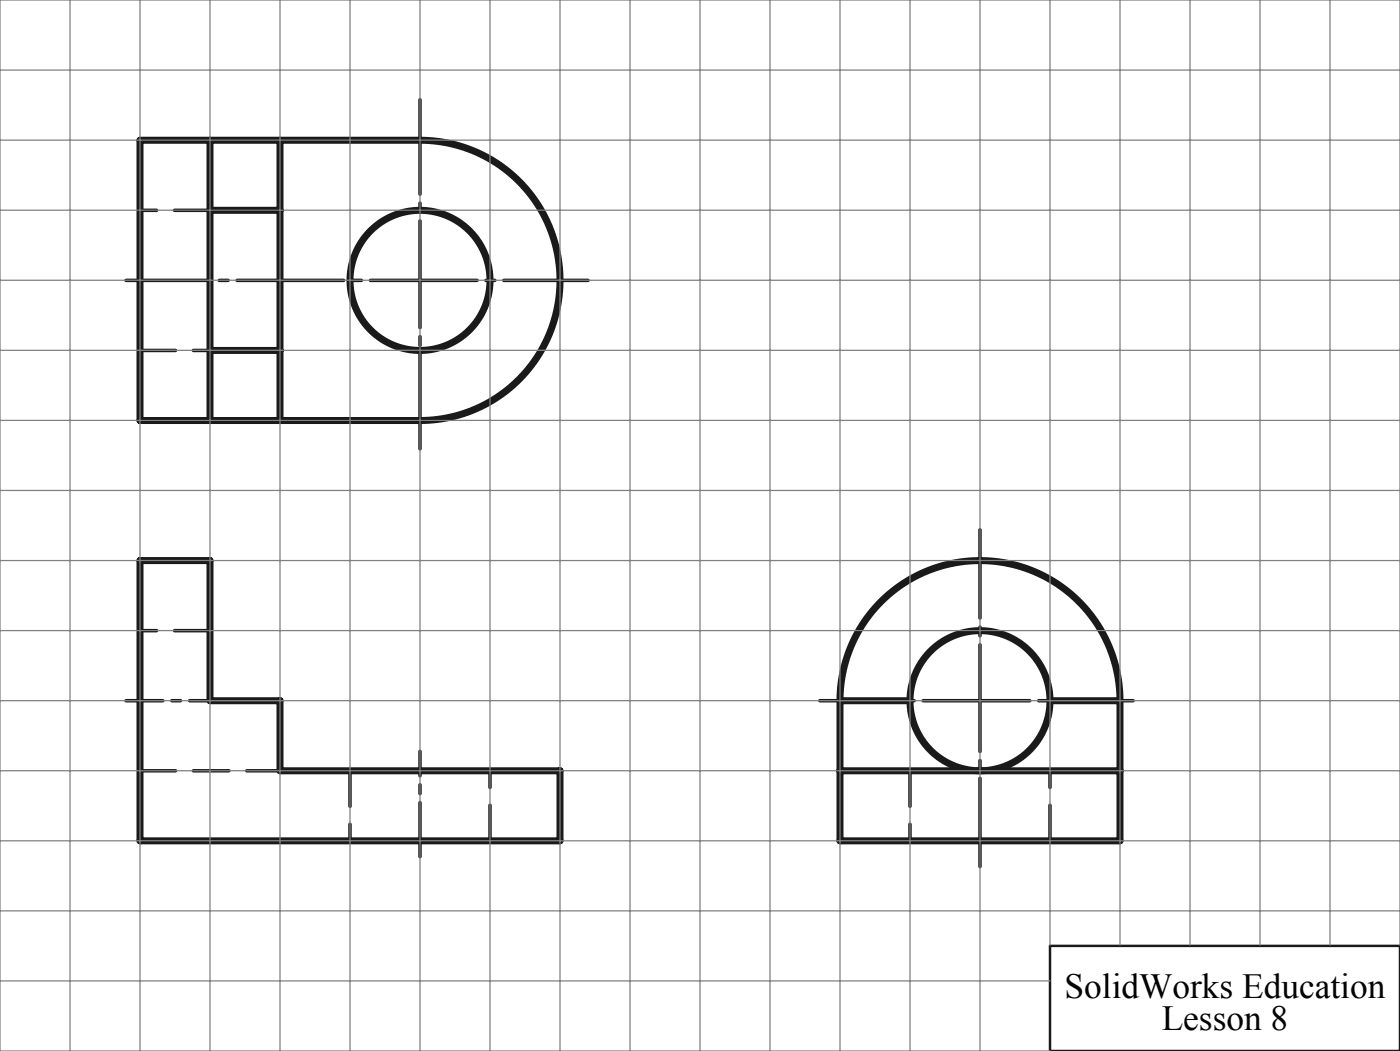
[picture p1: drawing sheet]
<svg xmlns="http://www.w3.org/2000/svg" width="200mm" height="150mm" viewBox="0 0 200 150" stroke-linecap="round" stroke-linejoin="round" font-family="sans-serif">
<g fill="none" stroke="#191924" stroke-width="1" stroke-linecap="butt">
<path d="M60 20a20 20 0 0 1 20 20 20 20 0 0 1-20 20M120 100a20 20 0 0 1 20-20 20 20 0 0 1 20 20"/>
<circle cx="60" cy="40" r="10"/>
<circle cx="140" cy="100" r="10"/>
</g>
<path d="M150 135h50v15h-50z" fill="none" stroke="#191924" stroke-width=".35"/>
<path d="M60 14.2v49.9" fill="none" stroke="#191924" stroke-width=".5" stroke-dasharray="15.2 1.3 1.3 1.3" stroke-dashoffset="1.8"/>
<path d="M140 75.6v48.1" fill="none" stroke="#191924" stroke-width=".5" stroke-dasharray="15.2 1.3 1.3 1.3" stroke-dashoffset="2.6"/>
<path d="M117.1 100h44.8" fill="none" stroke="#191924" stroke-width=".5" stroke-dasharray="15.2 1.3 1.3 1.3" stroke-dashoffset="4.3"/>
<path d="M60 122.3v-15.1" fill="none" stroke="#191924" stroke-width=".5" stroke-dasharray="15.2 1.3 1.3 1.3" stroke-dashoffset="7.5"/>
<path d="M18 100h14.3" fill="none" stroke="#191924" stroke-width=".5" stroke-dasharray="15.2 1.3 1.3 1.3" stroke-dashoffset="10"/>
<path d="M84 40h-66" fill="none" stroke="#191924" stroke-width=".5" stroke-dasharray="15.2 1.3 1.3 1.3" stroke-dashoffset="3.2"/>
<path d="M30 30h-10M20 50h10M30 90h-10M20 110h20M50 110v10M130 110v10M70 120v-10M150 120v-10" fill="none" stroke="#191924" stroke-width=".5" stroke-dasharray="5.1 2.5"/>
<path d="M30 20v40M30 30h10M40 20v40M60 20h-40v40h40M30 50h10M20 80h10v20h10v10h40v10h-60zM120 110h40M130 100h-10v20h40v-20h-10" fill="none" stroke="#191924" stroke-width="1"/>
<g fill="none" stroke="#808080" stroke-width=".18">
<path d="M0 10h200M10 0v150M20 0v150M30 0v150M40 0v150M50 0v150M60 0v150M70 0v150M80 0v150M90 0v150M100 0v150M110 0v150"/>
<path d="M120 0v150M130 0v150M140 0v150M150 0v134.9M160 0v134.9M170 0v134.9M180 0v134.9M190 0v134.9M0 30h200M0 20h200M0 50h200M0 40h200"/>
<path d="M0 70h200M0 60h200M0 90h200M0 80h200M0 110h200M0 100h200M0 130h200M0 120h200M200 134.9v-134.9h-200v150h150M0 140h150"/>
</g>
<g font-size="5">
<text x="152.1" y="142.4">SolidWorks Education</text>
<text x="166" y="147">Lesson 8</text>
</g>
</svg>
